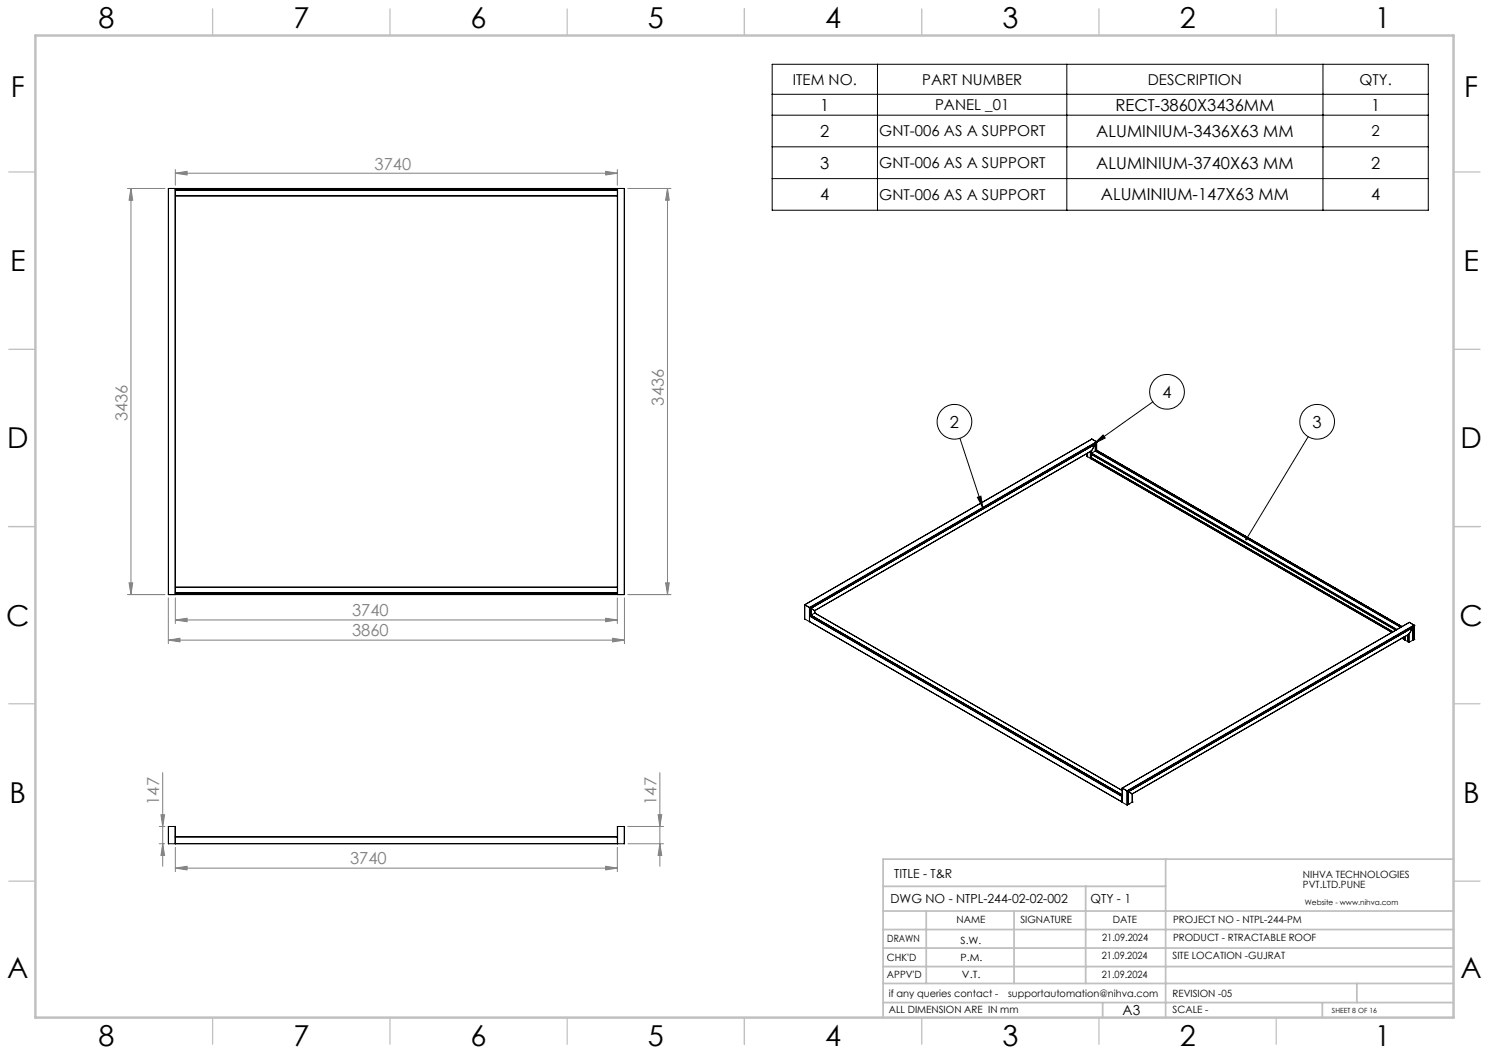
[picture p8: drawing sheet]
<svg xmlns="http://www.w3.org/2000/svg" width="420mm" height="297mm" viewBox="0 0 420 297" stroke-linecap="round" stroke-linejoin="round" font-family="sans-serif">
<g fill="none" stroke="#000" stroke-width=".28">
<path d="M217.8 18.1h185.1v41.2h-185.1zM247.5 18.1v41.2M300.9 18.1v41.2M373.2 18.1v41.2M217.8 26.6h185.1M217.8 32.5h185.1M217.8 41.4h185.1M217.8 50.4h185.1M325.2 113.3l-16.4 11.7M270.8 123.6l6.4 19.6M308.8 125l2.4-2.3 .5 .8zM369 123.2l-17.5 28.9"/>
<path d="M275.7 140.3l1-.4 .5 3.3z"/>
<circle cx="269.2" cy="119" r="4.9"/>
<circle cx="329.2" cy="110.5" r="4.9"/>
<circle cx="371.5" cy="119" r="4.9"/>
</g>
<g fill="none" stroke="#808080" stroke-width=".28">
<path d="M35.9 53.2h10.6M36.9 53.2v114.5M36.9 53.2l.5 3.3h-1zM49.5 48.9l3.3-.6v1.1zM49.5 47.8v4.4M49.5 48.9h124.6M170.9 48.3l3.2 .6-3.2 .5zM174.1 47.8v4.4M177.1 53.2h12.2M188.3 53.2v114.5M188.3 53.2l.5 3.3h-1.1zM35.9 167.7h10.6"/>
<path d="M36.4 164.4h1l-.5 3.3zM47.5 168.6v12.9M49.5 174.9l3.3-.5v1zM49.5 168.6v7.3M49.5 174.9h124.6M170.9 174.4l3.2 .5-3.2 .5zM174.1 168.6v7.3M176.1 168.6v12.9M177.1 167.7h12.2M187.7 164.4h1.1l-.5 3.3zM47.5 180.5l3.3-.5v1zM47.5 180.5h128.6"/>
<path d="M172.8 180l3.3 .5-3.3 .5zM45.9 217.9v26.4M186.1 217.9v26.4M44.9 238h1.6M44.9 233.1h1.6M45.4 229.8h1l-.5 3.3zM45.9 238l.5 3.3h-1zM49.5 239v6.8M174.1 239v6.8M177.1 233.1h10M177.1 238h10M185.6 229.8h1.1l-.6 3.3z"/>
<path d="M186.1 238l.6 3.3h-1.1zM49.5 244.9l3.3-.6v1.1zM49.5 244.9h124.6M170.9 244.3l3.2 .6-3.2 .5z"/>
</g>
<g fill="none" stroke="#c0c0c0" stroke-width=".35">
<path d="M60 2.5v7.5M110 2.5v7.5M160 2.5v7.5M210 2.5v7.5M260 2.5v7.5M310 2.5v7.5M360 2.5v7.5M2.5 48.5h7.5M410 48.5h7.5M2.5 98.5h7.5M410 98.5h7.5M2.5 148.5h7.5"/>
<path d="M410 148.5h7.5M2.5 198.5h7.5M410 198.5h7.5M2.5 248.5h7.5M410 248.5h7.5M60 287v7.5M110 287v7.5M160 287v7.5M210 287v7.5M260 287v7.5M310 287v7.5M360 287v7.5"/>
</g>
<g fill="none" stroke="#c0c0c0" stroke-width=".5">
<path d="M249.1 257h160.9M249.1 250h79.7M261.3 257v20.4M286 257v20.4M306.2 250v27.4M328.8 242.3v44.7M410 242.3h-160.9v44.7M249.1 272.6h160.9M249.1 267.4h160.9M249.1 262.2h160.9M249.1 277.4h160.9M382.7 277.4v5.4"/>
<path d="M249.1 282.8h160.9M311 282.8v4.2M373 282.8v4.2"/>
</g>
<path d="M10 10h400v277h-400z" fill="none" stroke="#c0c0c0" stroke-width=".7"/>
<path d="M308.8 125l2.4-2.3 .5 .8zM275.7 140.3l1-.4 .5 3.3zM351.3 151.8l-.1 .4 .2 .2 .1-.3-.1 .3a.34 .34 0 0 0 .5-.4 .34 .34 0 0 0-.6-.2z" fill="#000"/>
<g fill="#808080">
<path d="M47.5 180.5l3.3-.5v1zM172.8 180l3.3 .5-3.3 .5z"/>
<path d="M49.5 174.9l3.3-.5v1zM170.9 174.4l3.2 .5-3.2 .5zM49.5 48.9l3.3-.6v1.1zM170.9 48.3l3.2 .6-3.2 .5z"/>
<path d="M170.9 244.3l3.2 .6-3.2 .5zM49.5 244.9l3.3-.6v1.1z"/>
<path d="M186.1 238l.6 3.3h-1.1zM185.6 229.8h1.1l-.6 3.3z"/>
<path d="M187.7 164.4h1.1l-.5 3.3zM188.3 53.2l.5 3.3h-1.1z"/>
<path d="M45.4 229.8h1l-.5 3.3zM45.9 238l.5 3.3h-1zM36.9 53.2l.5 3.3h-1zM36.4 164.4h1l-.5 3.3z"/>
</g>
<g fill="none" stroke="#000" stroke-width=".28">
<path d="M47.5 53.2v114.5M47.5 53.2h.1M47.5 53.2h1.9M49.4 53.2h.1M49.4 53.2v114.5M49.5 53.2h124.6M49.5 53.2v114.4M49.5 53.3h124.6M49.5 53.7h124.6M49.5 55.2h124.6M49.5 55.3h124.6M174.1 53.2v114.4"/>
<path d="M174.2 53.2h-.1M174.2 53.2v114.5M174.2 53.2h1.9M176.1 53.2h.1M176.1 53.2v114.5M176.1 53.2v114.4M306.5 128.7h.1M306.5 127.9v.8M306.5 128.7l.1 .1M306.6 127.9v.9M306.7 128.7l-.1 .1M306.7 127.8v.9"/>
<path d="M306.7 128.7h.1M306.7 128.8h.1M306.7 127.8v1M306.8 128.8l.8 .5M307.6 127.3v2M307.7 127.3v2.1M307.7 129.2l-.1 .1M307.7 129.4h.1M307.7 127.2v2.2M307.8 129.4l.1 .1M307.8 127.2v2.2M307.9 128.1l85.9 49.6"/>
<path d="M307.9 129.4v.1M307.9 129.1l85 49.1M307.9 129.4l84.7 49-84.7-48.9M307.9 127.9v.2M307.9 128.2v1M307.9 129.3v.1M307.9 127.9l86 49.7M307.9 128.2l85.8 49.6M307.9 129.3l84.8 49M307.9 127.8v.1M307.9 127.1v.1M307.9 127.1l-78.1 45.1"/>
<path d="M307.9 127.1v.7M307.9 127.8l86.2 49.7M307.9 128.1h.1M307.9 128.1v.1M307.9 129.2h.1M307.9 129.2v.1M308 123.9h.1M307.9 123.9h.1M308 123.9l-81 46.7M308 123.9l1.3 .7M308.6 125.1l.3 .2M308.7 125.1v.1"/>
<path d="M308.9 125.2h.1M309 127.2h.1M309 127.2l86.1 49.7M309 125v2.2M309 125.3l-80.3 46.3M309 127.2l-1.1 .6M309 125.3l-1.1 1.8M309.2 127h.1M309.2 127.1h.1M309.2 124.8h.1M309.2 127l86.2 49.8-86.2-49.7M309.2 124.8v2.5"/>
<path d="M309.2 124.8l-80.7 46.6M309.3 127.1v.3M309.3 127h.1M309.3 124.6v.1M309.3 127l86.2 49.7M309.3 124.6v2.4M309.3 127h-.1M309.3 124.7l-.1 .1M309.3 124.6l-81 46.7M309.3 124.7l-80.9 46.7M47.5 167.7h1.9M49.5 167.6h124.6"/>
<path d="M49.5 167.6l-.1 .1M49.5 165.6h124.6M49.5 165.7h124.6M49.5 167.2h124.6M174.1 167.6l.1 .1M174.2 167.7h1.9M176.1 167.6v.1M227 170.6h.1M227 174.6h.1M227 170.6v4M227 170.6l1.3 .7M227 174.6l1.3 .7"/>
<path d="M228.3 175.3h.1M228.3 171.3l.1 .1M228.3 171.3v4M228.4 175.3l88.1 50.9M228.4 173.7l88.1 51M228.4 173.7h.1M228.4 171.4h.1M228.4 171.4v2.3M228.5 173.7h.1M228.5 171.4h.1M228.5 173.7l88 50.8M228.5 171.4v2.3"/>
<path d="M228.5 171.4l.2 .2M228.7 171.6h.1M228.7 171.6v2.2M228.7 173.5h.1M228.7 173.6l87.8 50.7M228.7 171.6l.1 2.3M228.7 171.6l1.1 .6M229.8 172.9h.1M229.8 172.2h.1M229.8 172.9l86.7 50.1M229.8 172.2v.7M229.8 172.9l-1.1 .6"/>
<path d="M395.5 180l.5 .3M395.7 179.9l.3 .3-.4-.3M396 179.7l.1 .7M396 180l-.3-.2 .3 .2M396.1 179.7v.7M396.2 179.6v.8M396.3 179.5v1M397.1 179.1v1.9M397.2 179v2M397.3 179v2.1M397.4 178.9v2.2M397.5 178.8l-78.1 45.1"/>
<path d="M397.5 178.8v2.3M397.5 175.5h.1M397.5 175.5l-81 46.8M397.5 175.5l1.4 .8M398.2 176.8l.2 .2M398.3 176.8v.1M398.5 176.9h.1M398.5 176.9l-80.3 46.4M398.5 176.9v.1M398.5 176.7v3.8M398.5 176.9l-80.2 46.4M398.5 177l-1 1.8"/>
<path d="M398.8 176.5v3.9M398.8 176.5h.1M398.8 176.5l-80.8 46.6M398.9 176.3v.1M398.9 176.4l-80.9 46.7M398.9 176.3l-81 46.8M398.9 176.4l-.1 .1M398.9 176.4l-.1 4M396.1 180.4h.1M396.3 180.4h-.1M396.3 180.5l.8 .5M397.2 181h-.1"/>
<path d="M397.3 180.9l-.1 .1M397.3 181.1h.1M397.4 181.1h.1M398.5 180.5h.1M398.5 180.2l.3 .2M398.5 180.5l-1 .6M398.8 180.4h.1M47.5 233.1v4.9M47.5 238h1.9M47.5 233.1h1.9M49.4 233.1l.1 .1M49.4 238h.1"/>
<path d="M49.4 233.1v4.9M49.5 236v.1M49.5 237.9v.1M49.5 238h124.6M49.5 236h124.6M49.5 236.1h124.6M49.5 237.9h124.6M49.5 233.2v2.8M49.5 236.1v1.8M174.1 238h.1M174.1 236v.1M174.1 237.9v.1"/>
<path d="M174.1 236.1v1.8M174.2 233.1l-.1 2.9M174.2 233.1v4.9M174.2 238h1.9M174.2 233.1h1.9M176.1 233.1v.1M176.1 233.1v4.9M176.1 233.2v4.8M316.5 226.2h.1M316.5 224.7v1.5M316.5 222.3h.1M316.5 222.3v4l1.4 .7"/>
<path d="M316.5 222.3l1.4 .8M317.9 227h.1M317.9 223.1h.1M317.9 223.1v3.9M318 223.1v3.9M318 227h.1M318 223.1h.1M318 226.7l.2 .1M318 223.1l.2 .2M318.2 226.8h.1M318.2 223.3h.1M318.2 223.3l.1 3.6"/>
<path d="M318.3 226.9h.1M318.3 223.3h.1M318.3 223.3v3.6M318.3 223.3l1.1 .6M319.4 226.2h.1M319.4 223.9v2.3M319.4 226.2l-1.1 .7"/>
</g>
<g font-size="8.1">
<text x="27.8" y="8">8</text>
<text x="82.8" y="8">7</text>
<text x="132.8" y="8">6</text>
<text x="182.8" y="8">5</text>
<text x="232.8" y="8">4</text>
<text x="282.8" y="8">3</text>
<text x="332.8" y="8">2</text>
<text x="387.8" y="8">1</text>
<text x="3" y="27.2">F</text>
<text x="413" y="27.2">F</text>
<text x="2.8" y="76.5">E</text>
<text x="412.8" y="76.5">E</text>
<text x="2" y="126.5">D</text>
<text x="412" y="126.5">D</text>
<text x="1.7" y="176.5">C</text>
<text x="411.7" y="176.5">C</text>
<text x="2.7" y="226.5">B</text>
<text x="412.7" y="226.5">B</text>
<text x="2" y="275.7">A</text>
<text x="412" y="275.7">A</text>
<text x="27.8" y="295">8</text>
<text x="82.8" y="295">7</text>
<text x="132.8" y="295">6</text>
<text x="182.8" y="295">5</text>
<text x="232.8" y="295">4</text>
<text x="282.8" y="295">3</text>
<text x="332.8" y="295">2</text>
<text x="387.8" y="295">1</text>
</g>
<g font-size="4.7">
<text x="231.4" y="31.2">1</text>
<text x="314.7" y="31.2">RECT-3860X3436MM</text>
<text x="386.7" y="31.2">1</text>
<text x="231.4" y="38.6">2</text>
<text x="309.2" y="38.6">ALUMINIUM-3436X63 MM</text>
<text x="231.4" y="47.6">3</text>
<text x="309.2" y="47.6">ALUMINIUM-3740X63 MM</text>
<text x="386.7" y="47.6">2</text>
<text x="231.4" y="56.5">4</text>
<text x="310.5" y="56.5">ALUMINIUM-147X63 MM</text>
<text x="386.7" y="56.5">4</text>
<text x="327.9" y="112.2">4</text>
<text x="267.9" y="120.7">2</text>
<text x="370.2" y="120.7">3</text>
</g>
<g font-size="4.7" fill="#808080">
<text x="105.6" y="47.8">3740</text>
<text x="35.9" y="118.9" transform="rotate(-90 35.9 118.9)">3436</text>
<text x="187.3" y="114.4" transform="rotate(-90 187.3 114.4)">3436</text>
<text x="99.3" y="173.8">3740</text>
<text x="99.3" y="179.5">3860</text>
<text x="44.9" y="227" transform="rotate(-90 44.9 227)">147</text>
<text x="185.1" y="227" transform="rotate(-90 185.1 227)">147</text>
<text x="98.7" y="243.8">3740</text>
</g>
<g font-size="4.2">
<text x="223.6" y="23.9">ITEM NO.</text>
<text x="260.1" y="23.9">PART NUMBER</text>
<text x="323.8" y="23.9">DESCRIPTION</text>
<text x="383.4" y="23.9">QTY.</text>
<text x="263.7" y="31.1">PANEL _01</text>
<text x="248" y="38.5">GNT-006 AS A SUPPORT</text>
<text x="386.9" y="38.5">2</text>
<text x="248" y="47.4">GNT-006 AS A SUPPORT</text>
<text x="248" y="56.3">GNT-006 AS A SUPPORT</text>
</g>
<text font-size="3.9" x="316.7" y="286.4">A3</text>
<g font-size="3.5">
<text x="252.2" y="247.7">TITLE - T&amp;R</text>
<text x="251.2" y="254.8">DWG NO - NTPL-244-02-02-002</text>
<text x="307.6" y="254.8">QTY - 1</text>
</g>
<g font-size="2.8">
<text x="367.5" y="247.7">NIHVA TECHNOLOGIES</text>
<text x="367.5" y="250.5">PVT.LTD.PUNE</text>
<text x="269.8" y="260.4">NAME</text>
<text x="287.8" y="260.4">SIGNATURE</text>
<text x="313.9" y="260.5">DATE</text>
<text x="330.9" y="260.5">PROJECT NO - NTPL-244-PM</text>
<text x="250.3" y="265.7">DRAWN</text>
<text x="270.9" y="266.1">S.W.</text>
<text x="310.9" y="265.5">21.09.2024</text>
<text x="330.9" y="265.5">PRODUCT - RTRACTABLE ROOF</text>
<text x="250.2" y="271.1">CHK'D</text>
<text x="250.2" y="275.8">APPV'D</text>
<text x="270.9" y="271.1">P.M.</text>
<text x="271.3" y="275.8">V.T.</text>
<text x="310.8" y="270.6">21.09.2024</text>
<text x="310.8" y="275.8">21.09.2024</text>
<text x="330.7" y="270.6">SITE LOCATION -GUJRAT</text>
<text x="250.7" y="281.1">if any queries contact -</text>
<text x="284.3" y="281.1">supportautomation@nihva.com</text>
<text x="330.7" y="281.1">REVISION -05</text>
<text x="250.7" y="285.6">ALL DIMENSION ARE IN mm</text>
<text x="330.7" y="285.6">SCALE -</text>
</g>
<text font-size="2.1" x="368.1" y="255.1">Website - www.nihva.com</text>
<text font-size="2" x="375.7" y="285.6">SHEET 8 OF 16</text>
</svg>
